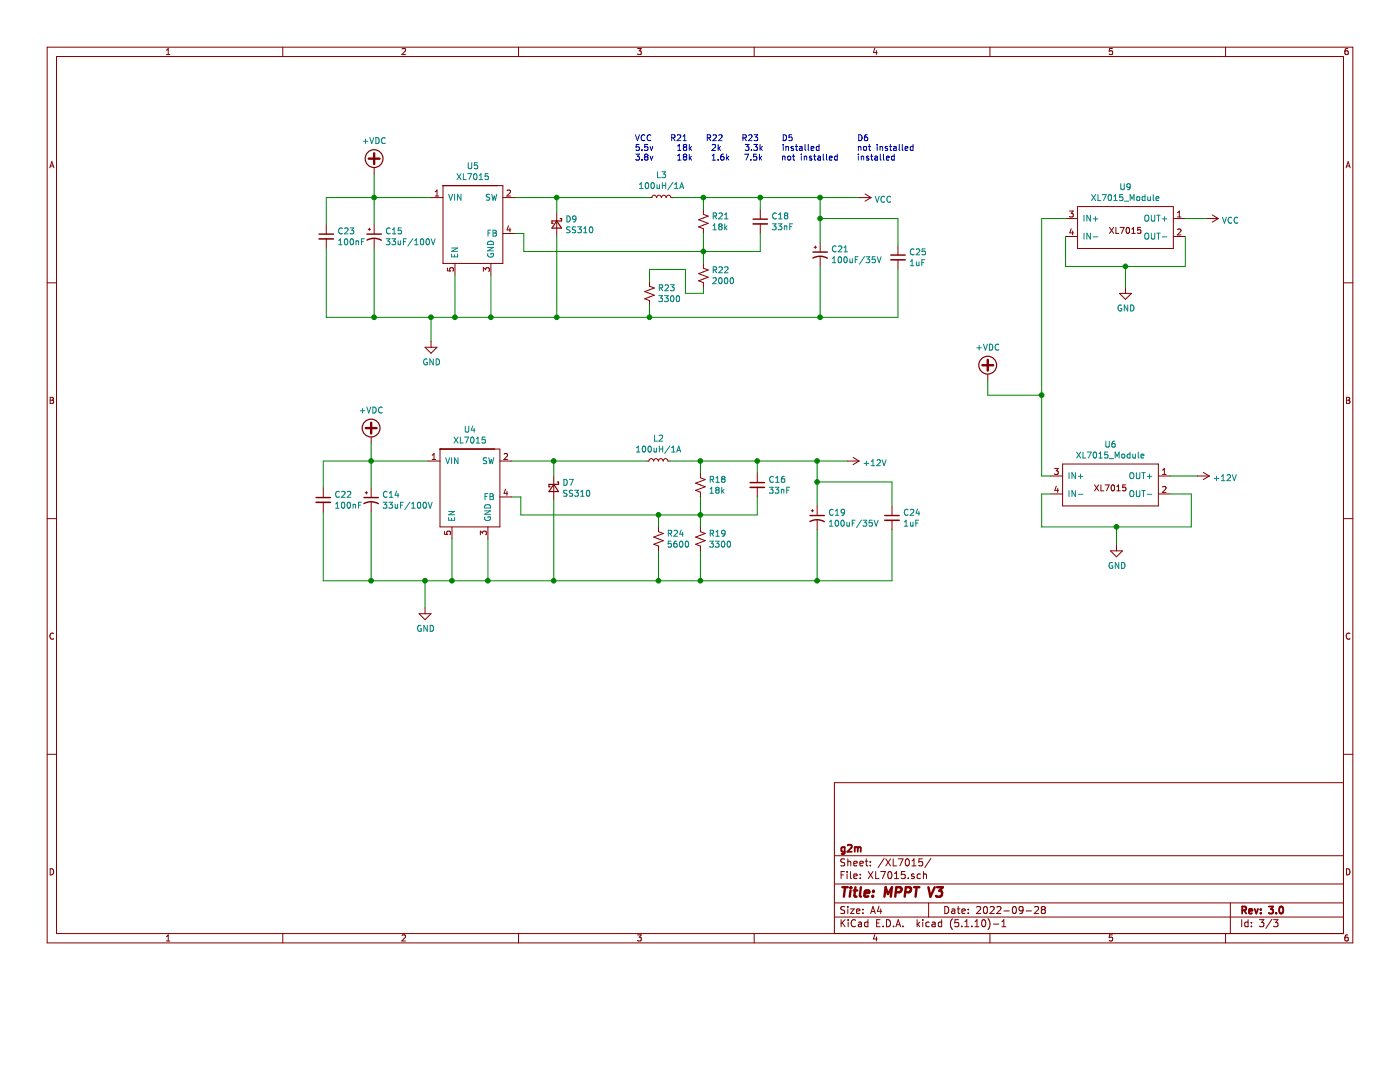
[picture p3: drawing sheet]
EESchema Schematic File Version 4
EELAYER 30 0
EELAYER END
$Descr A4 11693 8268
encoding utf-8
Sheet 3 3
Title "MPPT V3"
Date "2022-09-28"
Rev "3.0"
Comp "g2m"
Comment1 ""
Comment2 ""
Comment3 ""
Comment4 ""
$EndDescr
$Comp
L MPPT_1KW_ESP32-rescue:XL7015 U5
U 1 1
P 3700 1650
F 0 "U5" H 3950 1915 50  0000 C CNN
F 1 "XL7015" H 3950 1824 50  0000 C CNN
F 2 "Package_TO_SOT_SMD:TO-252-5_TabPin3" H 3900 1800 50  0001 C CNN
F 3 "" H 3900 1800 50  0001 C CNN
	1    3700 1650
	1    0    0    -1  
$EndComp
$Comp
L Device:L_Small L3
U 1 1
P 5525 1650
F 0 "L3" V 5710 1650 50  0000 C CNN
F 1 "100uH/1A" V 5619 1650 50  0000 C CNN
F 2 "Inductor_SMD:L_Taiyo-Yuden_NR-60xx_HandSoldering" H 5525 1650 50  0001 C CNN
F 3 "~" H 5525 1650 50  0001 C CNN
	1    5525 1650
	0    -1   -1   0   
$EndComp
Wire Wire Line
	4300 1650 4650 1650
$Comp
L Device:D_Schottky_Small D9
U 1 1
P 4650 1875
F 0 "D9" V 4604 1945 50  0000 L CNN
F 1 "SS310" V 4695 1945 50  0000 L CNN
F 2 "Diode_SMD:D_2010_5025Metric_Pad1.52x2.65mm_HandSolder" V 4650 1875 50  0001 C CNN
F 3 "~" V 4650 1875 50  0001 C CNN
	1    4650 1875
	0    1    1    0   
$EndComp
$Comp
L Device:R_Small_US R21
U 1 1
P 5875 1850
F 0 "R21" H 5943 1896 50  0000 L CNN
F 1 "18k" H 5943 1805 50  0000 L CNN
F 2 "Resistor_SMD:R_0805_2012Metric_Pad1.20x1.40mm_HandSolder" H 5875 1850 50  0001 C CNN
F 3 "~" H 5875 1850 50  0001 C CNN
	1    5875 1850
	1    0    0    -1  
$EndComp
$Comp
L Device:R_Small_US R22
U 1 1
P 5875 2300
F 0 "R22" H 5943 2346 50  0000 L CNN
F 1 "2000" H 5943 2255 50  0000 L CNN
F 2 "Resistor_SMD:R_0805_2012Metric_Pad1.20x1.40mm_HandSolder" H 5875 2300 50  0001 C CNN
F 3 "~" H 5875 2300 50  0001 C CNN
	1    5875 2300
	1    0    0    -1  
$EndComp
$Comp
L Device:C_Small C18
U 1 1
P 6350 1850
F 0 "C18" H 6442 1896 50  0000 L CNN
F 1 "33nF" H 6442 1805 50  0000 L CNN
F 2 "Capacitor_SMD:C_0805_2012Metric_Pad1.18x1.45mm_HandSolder" H 6350 1850 50  0001 C CNN
F 3 "~" H 6350 1850 50  0001 C CNN
	1    6350 1850
	1    0    0    -1  
$EndComp
$Comp
L Device:CP1_Small C21
U 1 1
P 6850 2125
F 0 "C21" H 6941 2171 50  0000 L CNN
F 1 "100uF/35V" H 6941 2080 50  0000 L CNN
F 2 "Capacitor_THT:CP_Radial_D6.3mm_P2.50mm" H 6850 2125 50  0001 C CNN
F 3 "~" H 6850 2125 50  0001 C CNN
	1    6850 2125
	1    0    0    -1  
$EndComp
$Comp
L Device:CP1_Small C15
U 1 1
P 3125 1975
F 0 "C15" H 3216 2021 50  0000 L CNN
F 1 "33uF/100V" H 3216 1930 50  0000 L CNN
F 2 "Capacitor_THT:CP_Radial_D8.0mm_P2.50mm" H 3125 1975 50  0001 C CNN
F 3 "~" H 3125 1975 50  0001 C CNN
	1    3125 1975
	1    0    0    -1  
$EndComp
Wire Wire Line
	3125 1875 3125 1650
Wire Wire Line
	3125 1650 3600 1650
Wire Wire Line
	4100 2300 4100 2650
Wire Wire Line
	4100 2650 3800 2650
Wire Wire Line
	3125 2650 3125 2075
Wire Wire Line
	6850 2225 6850 2650
Connection ~ 4100 2650
Wire Wire Line
	4650 1975 4650 2650
Connection ~ 4650 2650
Wire Wire Line
	4650 2650 4100 2650
Wire Wire Line
	4650 1775 4650 1650
Connection ~ 4650 1650
Wire Wire Line
	4650 1650 5425 1650
Wire Wire Line
	5625 1650 5875 1650
Wire Wire Line
	6850 1650 6850 1825
Wire Wire Line
	6350 1750 6350 1650
Connection ~ 6350 1650
Wire Wire Line
	6350 1650 6850 1650
Wire Wire Line
	4300 1950 4375 1950
Wire Wire Line
	4375 1950 4375 2100
Wire Wire Line
	4375 2100 5875 2100
Wire Wire Line
	6350 2100 6350 1950
Wire Wire Line
	5875 1950 5875 2100
Connection ~ 5875 2100
Wire Wire Line
	5875 2100 6350 2100
Wire Wire Line
	5875 2200 5875 2100
Wire Wire Line
	5875 1750 5875 1650
Connection ~ 5875 1650
Wire Wire Line
	5875 1650 6350 1650
$Comp
L MPPT_1KW_ESP32-rescue:XL7015 U4
U 1 1
P 3675 3850
F 0 "U4" H 3925 4115 50  0000 C CNN
F 1 "XL7015" H 3925 4024 50  0000 C CNN
F 2 "Package_TO_SOT_SMD:TO-252-5_TabPin3" H 3875 4000 50  0001 C CNN
F 3 "" H 3875 4000 50  0001 C CNN
	1    3675 3850
	1    0    0    -1  
$EndComp
$Comp
L Device:L_Small L2
U 1 1
P 5500 3850
F 0 "L2" V 5685 3850 50  0000 C CNN
F 1 "100uH/1A" V 5594 3850 50  0000 C CNN
F 2 "Inductor_SMD:L_Taiyo-Yuden_NR-60xx_HandSoldering" H 5500 3850 50  0001 C CNN
F 3 "~" H 5500 3850 50  0001 C CNN
	1    5500 3850
	0    -1   -1   0   
$EndComp
Wire Wire Line
	4275 3850 4625 3850
$Comp
L Device:D_Schottky_Small D7
U 1 1
P 4625 4075
F 0 "D7" V 4579 4145 50  0000 L CNN
F 1 "SS310" V 4670 4145 50  0000 L CNN
F 2 "Diode_SMD:D_2010_5025Metric_Pad1.52x2.65mm_HandSolder" V 4625 4075 50  0001 C CNN
F 3 "~" V 4625 4075 50  0001 C CNN
	1    4625 4075
	0    1    1    0   
$EndComp
$Comp
L Device:R_Small_US R18
U 1 1
P 5850 4050
F 0 "R18" H 5918 4096 50  0000 L CNN
F 1 "18k" H 5918 4005 50  0000 L CNN
F 2 "Resistor_SMD:R_0805_2012Metric_Pad1.20x1.40mm_HandSolder" H 5850 4050 50  0001 C CNN
F 3 "~" H 5850 4050 50  0001 C CNN
	1    5850 4050
	1    0    0    -1  
$EndComp
$Comp
L Device:R_Small_US R19
U 1 1
P 5850 4500
F 0 "R19" H 5918 4546 50  0000 L CNN
F 1 "3300" H 5918 4455 50  0000 L CNN
F 2 "Resistor_SMD:R_0805_2012Metric_Pad1.20x1.40mm_HandSolder" H 5850 4500 50  0001 C CNN
F 3 "~" H 5850 4500 50  0001 C CNN
	1    5850 4500
	1    0    0    -1  
$EndComp
$Comp
L Device:C_Small C16
U 1 1
P 6325 4050
F 0 "C16" H 6417 4096 50  0000 L CNN
F 1 "33nF" H 6417 4005 50  0000 L CNN
F 2 "Capacitor_SMD:C_0805_2012Metric_Pad1.18x1.45mm_HandSolder" H 6325 4050 50  0001 C CNN
F 3 "~" H 6325 4050 50  0001 C CNN
	1    6325 4050
	1    0    0    -1  
$EndComp
$Comp
L Device:CP1_Small C19
U 1 1
P 6825 4325
F 0 "C19" H 6916 4371 50  0000 L CNN
F 1 "100uF/35V" H 6916 4280 50  0000 L CNN
F 2 "Capacitor_THT:CP_Radial_D6.3mm_P2.50mm" H 6825 4325 50  0001 C CNN
F 3 "~" H 6825 4325 50  0001 C CNN
	1    6825 4325
	1    0    0    -1  
$EndComp
$Comp
L Device:CP1_Small C14
U 1 1
P 3100 4175
F 0 "C14" H 3191 4221 50  0000 L CNN
F 1 "33uF/100V" H 3191 4130 50  0000 L CNN
F 2 "Capacitor_THT:CP_Radial_D8.0mm_P2.50mm" H 3100 4175 50  0001 C CNN
F 3 "~" H 3100 4175 50  0001 C CNN
	1    3100 4175
	1    0    0    -1  
$EndComp
Wire Wire Line
	3100 4075 3100 3850
Wire Wire Line
	3100 3850 3575 3850
Wire Wire Line
	4075 4500 4075 4850
Wire Wire Line
	3100 4850 3100 4275
Wire Wire Line
	6825 4425 6825 4850
Wire Wire Line
	6825 4850 5850 4850
Connection ~ 4075 4850
Wire Wire Line
	4625 4175 4625 4850
Connection ~ 4625 4850
Wire Wire Line
	4625 4850 4075 4850
Wire Wire Line
	4625 3975 4625 3850
Connection ~ 4625 3850
Wire Wire Line
	4625 3850 5400 3850
Wire Wire Line
	5600 3850 5850 3850
Wire Wire Line
	6825 3850 6825 4025
Wire Wire Line
	6325 3950 6325 3850
Connection ~ 6325 3850
Wire Wire Line
	6325 3850 6825 3850
Wire Wire Line
	4275 4150 4350 4150
Wire Wire Line
	4350 4150 4350 4300
Wire Wire Line
	4350 4300 5500 4300
Wire Wire Line
	6325 4300 6325 4150
Wire Wire Line
	5850 4150 5850 4300
Connection ~ 5850 4300
Wire Wire Line
	5850 4300 6325 4300
Wire Wire Line
	5850 4400 5850 4300
Wire Wire Line
	5850 4600 5850 4850
Connection ~ 5850 4850
Wire Wire Line
	5850 4850 5500 4850
Wire Wire Line
	5850 3950 5850 3850
Connection ~ 5850 3850
Wire Wire Line
	5850 3850 6325 3850
$Comp
L power:GND #PWR014
U 1 1
P 3600 2850
F 0 "#PWR014" H 3600 2600 50  0001 C CNN
F 1 "GND" H 3605 2677 50  0000 C CNN
F 2 "" H 3600 2850 50  0001 C CNN
F 3 "" H 3600 2850 50  0001 C CNN
	1    3600 2850
	1    0    0    -1  
$EndComp
Wire Wire Line
	3600 2850 3600 2650
Connection ~ 3600 2650
Wire Wire Line
	3600 2650 3125 2650
Wire Wire Line
	3100 4850 3550 4850
$Comp
L power:GND #PWR013
U 1 1
P 3550 5075
F 0 "#PWR013" H 3550 4825 50  0001 C CNN
F 1 "GND" H 3555 4902 50  0000 C CNN
F 2 "" H 3550 5075 50  0001 C CNN
F 3 "" H 3550 5075 50  0001 C CNN
	1    3550 5075
	1    0    0    -1  
$EndComp
Wire Wire Line
	3550 5075 3550 4850
Connection ~ 3550 4850
Wire Wire Line
	3550 4850 3775 4850
Wire Wire Line
	3125 1450 3125 1650
Connection ~ 3125 1650
Wire Wire Line
	3100 3700 3100 3850
Connection ~ 3100 3850
$Comp
L power:+12V #PWR015
U 1 1
P 7075 3850
F 0 "#PWR015" H 7075 3700 50  0001 C CNN
F 1 "+12V" V 7090 3978 50  0000 L CNN
F 2 "" H 7075 3850 50  0001 C CNN
F 3 "" H 7075 3850 50  0001 C CNN
	1    7075 3850
	0    1    1    0   
$EndComp
Wire Wire Line
	6825 3850 7075 3850
Connection ~ 6825 3850
$Comp
L power:VCC #PWR016
U 1 1
P 7175 1650
F 0 "#PWR016" H 7175 1500 50  0001 C CNN
F 1 "VCC" V 7190 1778 50  0000 L CNN
F 2 "" H 7175 1650 50  0001 C CNN
F 3 "" H 7175 1650 50  0001 C CNN
	1    7175 1650
	0    1    1    0   
$EndComp
Wire Wire Line
	7175 1650 6850 1650
Connection ~ 6850 1650
$Comp
L power:+VDC #PWR012
U 1 1
P 3125 1450
F 0 "#PWR012" H 3125 1350 50  0001 C CNN
F 1 "+VDC" H 3125 1725 50  0000 C CNN
F 2 "" H 3125 1450 50  0001 C CNN
F 3 "" H 3125 1450 50  0001 C CNN
	1    3125 1450
	1    0    0    -1  
$EndComp
Wire Wire Line
	3775 4500 3775 4850
Connection ~ 3775 4850
Wire Wire Line
	3775 4850 4075 4850
Wire Wire Line
	3800 2300 3800 2650
Connection ~ 3800 2650
Wire Wire Line
	3800 2650 3600 2650
$Comp
L power:+VDC #PWR0102
U 1 1
P 3100 3700
F 0 "#PWR0102" H 3100 3600 50  0001 C CNN
F 1 "+VDC" H 3100 3975 50  0000 C CNN
F 2 "" H 3100 3700 50  0001 C CNN
F 3 "" H 3100 3700 50  0001 C CNN
	1    3100 3700
	1    0    0    -1  
$EndComp
$Comp
L Device:C_Small C23
U 1 1
P 2725 1975
F 0 "C23" H 2817 2021 50  0000 L CNN
F 1 "100nF" H 2817 1930 50  0000 L CNN
F 2 "Capacitor_SMD:C_0805_2012Metric_Pad1.18x1.45mm_HandSolder" H 2725 1975 50  0001 C CNN
F 3 "~" H 2725 1975 50  0001 C CNN
	1    2725 1975
	1    0    0    -1  
$EndComp
$Comp
L Device:C_Small C25
U 1 1
P 7500 2150
F 0 "C25" H 7592 2196 50  0000 L CNN
F 1 "1uF" H 7592 2105 50  0000 L CNN
F 2 "Capacitor_SMD:C_0805_2012Metric_Pad1.18x1.45mm_HandSolder" H 7500 2150 50  0001 C CNN
F 3 "~" H 7500 2150 50  0001 C CNN
	1    7500 2150
	1    0    0    -1  
$EndComp
Wire Wire Line
	7500 2650 6850 2650
Connection ~ 6850 2650
Wire Wire Line
	7500 2250 7500 2650
Wire Wire Line
	2725 2075 2725 2650
Wire Wire Line
	2725 2650 3125 2650
Connection ~ 3125 2650
Wire Wire Line
	7500 2050 7500 1825
Wire Wire Line
	7500 1825 6850 1825
Connection ~ 6850 1825
Wire Wire Line
	6850 1825 6850 2025
$Comp
L Device:C_Small C24
U 1 1
P 7450 4325
F 0 "C24" H 7542 4371 50  0000 L CNN
F 1 "1uF" H 7542 4280 50  0000 L CNN
F 2 "Capacitor_SMD:C_0805_2012Metric_Pad1.18x1.45mm_HandSolder" H 7450 4325 50  0001 C CNN
F 3 "~" H 7450 4325 50  0001 C CNN
	1    7450 4325
	1    0    0    -1  
$EndComp
$Comp
L Device:C_Small C22
U 1 1
P 2700 4175
F 0 "C22" H 2792 4221 50  0000 L CNN
F 1 "100nF" H 2792 4130 50  0000 L CNN
F 2 "Capacitor_SMD:C_0805_2012Metric_Pad1.18x1.45mm_HandSolder" H 2700 4175 50  0001 C CNN
F 3 "~" H 2700 4175 50  0001 C CNN
	1    2700 4175
	1    0    0    -1  
$EndComp
Wire Wire Line
	7450 4225 7450 4025
Wire Wire Line
	7450 4025 6825 4025
Connection ~ 6825 4025
Wire Wire Line
	6825 4025 6825 4225
Wire Wire Line
	7450 4425 7450 4850
Wire Wire Line
	7450 4850 6825 4850
Connection ~ 6825 4850
Wire Wire Line
	2700 4275 2700 4850
Wire Wire Line
	2700 4850 3100 4850
Connection ~ 3100 4850
Wire Wire Line
	2700 4075 2700 3850
Wire Wire Line
	2700 3850 3100 3850
Wire Wire Line
	2725 1875 2725 1650
Wire Wire Line
	2725 1650 3125 1650
$Comp
L MPPT_1KW_ESP32_ggm-rescue:XL7015_Module-ESP32-DEVKITC-MPPT_1KW_ESP32_ggm-rescue U9
U 1 1
P 9250 1675
F 0 "U9" H 9400 1790 50  0000 C CNN
F 1 "XL7015_Module" H 9400 1699 50  0000 C CNN
F 2 "ESP32:Module_XL7015" H 9250 1675 50  0001 C CNN
F 3 "" H 9250 1675 50  0001 C CNN
	1    9250 1675
	1    0    0    -1  
$EndComp
$Comp
L MPPT_1KW_ESP32_ggm-rescue:XL7015_Module-ESP32-DEVKITC-MPPT_1KW_ESP32_ggm-rescue U6
U 1 1
P 9125 3825
F 0 "U6" H 9275 3940 50  0000 C CNN
F 1 "XL7015_Module" H 9275 3849 50  0000 C CNN
F 2 "ESP32:Module_XL7015" H 9125 3825 50  0001 C CNN
F 3 "" H 9125 3825 50  0001 C CNN
	1    9125 3825
	1    0    0    -1  
$EndComp
$Comp
L power:GND #PWR018
U 1 1
P 9400 2400
F 0 "#PWR018" H 9400 2150 50  0001 C CNN
F 1 "GND" H 9405 2227 50  0000 C CNN
F 2 "" H 9400 2400 50  0001 C CNN
F 3 "" H 9400 2400 50  0001 C CNN
	1    9400 2400
	1    0    0    -1  
$EndComp
$Comp
L power:GND #PWR017
U 1 1
P 9325 4550
F 0 "#PWR017" H 9325 4300 50  0001 C CNN
F 1 "GND" H 9330 4377 50  0000 C CNN
F 2 "" H 9325 4550 50  0001 C CNN
F 3 "" H 9325 4550 50  0001 C CNN
	1    9325 4550
	1    0    0    -1  
$EndComp
Wire Wire Line
	8900 2225 9400 2225
Wire Wire Line
	9400 2225 9400 2400
Wire Wire Line
	9900 1975 9900 2225
Wire Wire Line
	9900 2225 9400 2225
Connection ~ 9400 2225
$Comp
L power:VCC #PWR020
U 1 1
P 10075 1825
F 0 "#PWR020" H 10075 1675 50  0001 C CNN
F 1 "VCC" V 10090 1953 50  0000 L CNN
F 2 "" H 10075 1825 50  0001 C CNN
F 3 "" H 10075 1825 50  0001 C CNN
	1    10075 1825
	0    1    1    0   
$EndComp
Wire Wire Line
	10075 1825 9900 1825
Wire Wire Line
	8775 4125 8700 4125
Wire Wire Line
	8700 4125 8700 4400
Wire Wire Line
	8700 4400 9325 4400
Wire Wire Line
	9325 4400 9325 4550
Wire Wire Line
	9775 4125 9950 4125
Wire Wire Line
	9950 4125 9950 4400
Wire Wire Line
	9950 4400 9325 4400
Connection ~ 9325 4400
$Comp
L power:+12V #PWR019
U 1 1
P 10000 3975
F 0 "#PWR019" H 10000 3825 50  0001 C CNN
F 1 "+12V" V 10015 4103 50  0000 L CNN
F 2 "" H 10000 3975 50  0001 C CNN
F 3 "" H 10000 3975 50  0001 C CNN
	1    10000 3975
	0    1    1    0   
$EndComp
Wire Wire Line
	9775 3975 10000 3975
$Comp
L power:+VDC #PWR011
U 1 1
P 8250 3175
F 0 "#PWR011" H 8250 3075 50  0001 C CNN
F 1 "+VDC" H 8250 3450 50  0000 C CNN
F 2 "" H 8250 3175 50  0001 C CNN
F 3 "" H 8250 3175 50  0001 C CNN
	1    8250 3175
	1    0    0    -1  
$EndComp
Wire Wire Line
	8775 3975 8700 3975
Wire Wire Line
	8700 3975 8700 3300
Wire Wire Line
	8700 3300 8250 3300
Wire Wire Line
	8250 3300 8250 3175
Wire Wire Line
	8900 1825 8700 1825
Wire Wire Line
	8700 1825 8700 3300
Connection ~ 8700 3300
Wire Wire Line
	8900 1975 8900 2225
$Comp
L Device:R_Small_US R24
U 1 1
P 5500 4500
F 0 "R24" H 5568 4546 50  0000 L CNN
F 1 "5600" H 5568 4455 50  0000 L CNN
F 2 "Resistor_SMD:R_0805_2012Metric_Pad1.20x1.40mm_HandSolder" H 5500 4500 50  0001 C CNN
F 3 "~" H 5500 4500 50  0001 C CNN
	1    5500 4500
	1    0    0    -1  
$EndComp
Wire Wire Line
	5500 4400 5500 4300
Connection ~ 5500 4300
Wire Wire Line
	5500 4300 5850 4300
Wire Wire Line
	5500 4600 5500 4850
Connection ~ 5500 4850
Wire Wire Line
	5500 4850 4625 4850
$Comp
L Device:R_Small_US R23
U 1 1
P 5425 2450
F 0 "R23" H 5493 2496 50  0000 L CNN
F 1 "3300" H 5493 2405 50  0000 L CNN
F 2 "Resistor_SMD:R_0805_2012Metric_Pad1.20x1.40mm_HandSolder" H 5425 2450 50  0001 C CNN
F 3 "~" H 5425 2450 50  0001 C CNN
	1    5425 2450
	1    0    0    -1  
$EndComp
Wire Wire Line
	4650 2650 5425 2650
Wire Wire Line
	5875 2400 5875 2450
Wire Wire Line
	5875 2450 5725 2450
Wire Wire Line
	5725 2450 5725 2250
Wire Wire Line
	5725 2250 5425 2250
Wire Wire Line
	5425 2250 5425 2350
Wire Wire Line
	5425 2550 5425 2650
Connection ~ 5425 2650
Wire Wire Line
	5425 2650 6850 2650
Text Notes 5300 1350 0    50   ~ 0
VCC    R21    R22    R23     D5              D6\n5.5v     18k    2k     3.3k    installed        not installed\n3.8v     18k    1.6k   7.5k    not installed    installed
$EndSCHEMATC
